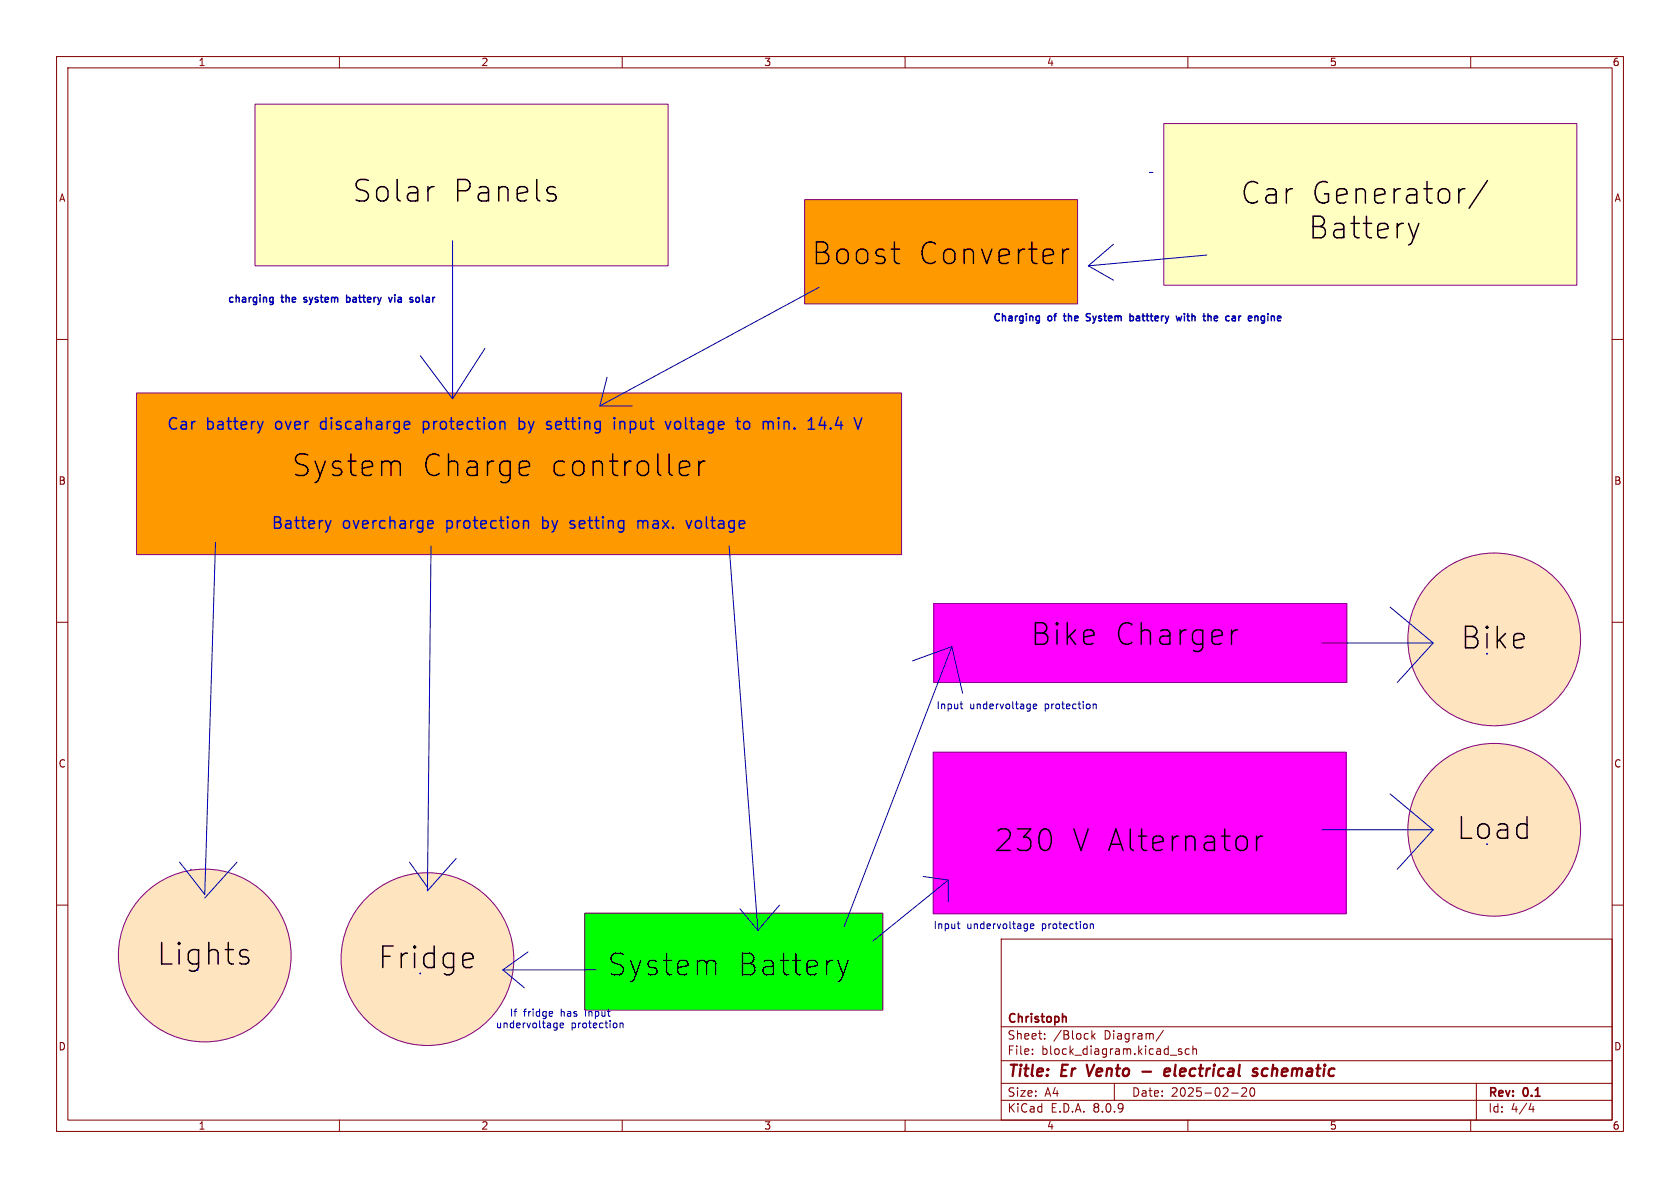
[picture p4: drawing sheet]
<svg xmlns="http://www.w3.org/2000/svg" width="297mm" height="210mm" viewBox="0 0 297 210" stroke-linecap="round" stroke-linejoin="round" font-family="sans-serif">
<g fill="none" stroke="#840000" stroke-width=".18">
<path d="M10 10h277v190h-277zM12 12h273v186h-273zM60 10v2M110 10v2M160 10v2M210 10v2M260 10v2M10 60h2M285 60h2M10 110h2M285 110h2M10 160h2"/>
<path d="M177 166h108v32h-108zM285 160h2M60 198v2M110 198v2M160 198v2M177 194.5h108M177 191.5h108M177 187.5h108M177 181.5h108M182.5 186.3v.1M182.5 185.5v.1M184.7 183.6v.1"/>
<path d="M184.7 182.8v.1M193 182.2v1.5M193.2 183.1l.4 .6M193.6 182.7l-.6 .6M197 191.5v3M205.7 182.1l-1.3 2M208.9 185.5l-.4-.1-.2 .2 .1 .2 .5 .2v.3h-.6M210 198v2M210.2 185.5l-.4-.1-.3 .3v.4l.2 .2h.5M210.9 185.5l.2-.1 .4 .1v.9M210.9 184.9v1.5M217.7 193.2h1.2"/>
<path d="M219.5 192.4l.6-.1 .2 .1 .1 .3-.9 1.1h.9M221.1 192.4l.2-.1a.81 .81 0 0 1 .6 .6 .81 .81 0 0 1-.3 .8l-.1 .1a.81 .81 0 0 1-.4-1.4zM260 198v2M261 191.5v6.5M270.7 195l-.4 1.1h.9M271 195.6v1"/>
</g>
<path d="M192.1 188.2l.4 2M202 189.4h1.5M205.9 189.5l.9-.1v-.4l-.2-.1-.6 .1-.2 .9 .3 .3 .5-.1M221.6 189.4l.5 .1 .2 .3-.1 .3-.6 .1M222.3 189a.5 .5 0 0 0-.8 .2M224.1 189a.66 .66 0 0 0-1 .3v.5l.1 .3 .2 .1 .6-.1" fill="none" stroke="#840000" stroke-width=".4"/>
<path d="M188.4 179.8l.1 .9" fill="none" stroke="#840000" stroke-width=".3"/>
<path d="M142.2 35.3h48.3v18.4h-48.3z" fill="#f90"/>
<path d="M103.4 161.4h52.7v17.2h-52.7z" fill="#0f0"/>
<g fill="#ffffc2">
<path d="M45.1 18.4h73v28.6h-73z"/>
<path d="M205.7 21.8h73.1v28.6h-73.1z"/>
</g>
<path d="M24.1 69.5h135.3v28.5h-135.3z" fill="#f90"/>
<g fill="#ffe5bf" stroke="#ffe5bf" stroke-width=".18">
<circle cx="264.2" cy="113" r="15.3"/>
<circle cx="75.6" cy="169.5" r="15.3"/>
<circle cx="36.2" cy="168.9" r="15.3"/>
</g>
<g fill="#f0f">
<path d="M165.1 106.7h73v14h-73z"/>
<path d="M165 133h73v28.5h-73z"/>
</g>
<circle cx="264.2" cy="146.7" r="15.3" fill="#ffe5bf" stroke="#ffe5bf" stroke-width=".18"/>
<g fill="none" stroke="#0000c2" stroke-width=".25">
<path d="M47.9 52.6h.4M48.3 52.6v1l-.3 .2M48.3 53.3l-.4 .1M61.3 53.3h.5M61.3 52.6h.5M61.3 52.1v1.3M68.7 52.6l.3 .8 .3-.8M74 52.6h-.3l-.2 .2 .1 .5 .1 .1 .3-.1M183.6 55.9h.2M183.8 55.9v1l-.2 .2M183.8 56.7h-.2M188 55.9h.5"/>
<path d="M192 56.7h.5M192.6 55.4h-.3l-.3 .3 .2 .3 .3 .1M199.8 55.9h.3l.3 .2-.1 .6h-.5M208.9 55.9l-.2 .8-.3-.6-.2 .6M209.4 55.4v.2M209.4 55.9v.8M214 55.9l.1 .8M214.8 55.9l-.1 .1v.5l.1 .2M215.3 56.2l-.6 .1M219 55.9v.8M219.2 55.9l-.2 .2M223 56.6l.2 .1h.3"/>
<path d="M223.5 55.9h-.3l-.2 .1M223.5 55.9v1l-.2 .2h-.3M91.8 73.8v2.1M91.8 75.8l.6 .1M92.4 74.5l-.6 .1M96.9 74.5l.5 .1M96.9 75.2l.5 .1M97.4 75.8l-.6 .1M108.6 73.8v.2M108.6 74.5v1.4M108.6 73.8l-.1 .1 .1 .1M108.6 73.8l.1 .1-.1 .1"/>
<path d="M109.6 74.5v1.4M109.7 74.6l-.1 .1M118.6 74.5l-.5 1.4M130.1 74.5h.8M130.7 75.9h.2M132.1 74.5a.55 .55 0 0 0-.6 .4v.6a.55 .55 0 0 0 .6 .4M136.4 74.5l.3 .3v1.1M145.3 73.7l-.5 1.5h1.3M112.8 92v1.4M113.4 92h-.3l-.3 .2M121.3 92l.5 1.4 .5-1.4"/>
</g>
<path d="M263 31.9l-3.3 4.9M123.6 81.5v2.5M124.6 81.5a.97 .97 0 0 0-1 .7M223.2 147.8l-.7 .2" fill="none" stroke="#000" stroke-width=".25"/>
<g fill="none" stroke="#0000c2" stroke-width=".18">
<path d="M203.2 30.5h.6M80 42.5v28M144.8 50.8l-38.8 21M192.4 47l4.4 2.5M196.8 43.2l-4.4 3.8M213.4 45.1l-21 1.9M74.3 62.9l5.7 7.6M85.7 61.6l-5.7 8.9M106 71.8h5.8M107.3 66.7l-1.3 5.1M38.1 95.9l-1.9 62.2-4.5-5.7M76.2 96.5l-.6 61 5-5.7"/>
<path d="M128.9 96.5l5.1 68M168.3 114.3l-19.1 49.5M168.3 114.3l-7 2.5M168.3 114.3l1.9 8.3M233.7 113.7h19.7M245.7 107.3l7.7 6.4M253.4 113.7l-6.4 7M169.7 124.5h.5M169.9 125.1l.3 .2M182.7 124.9l.6-.1-.1-.3h-.3l-.2 .1v.6h.5M193.3 124.5v.8M193.3 124.6l.1-.1h.3l.1 .8"/>
<path d="M33.7 153.7h.1M41.9 152.4l-5.7 6.4M72.4 152.4l3.2 4.4M163.2 154.9l4.4 .7M167.6 155.6v3.8M167.6 155.6l-13.3 10.8M233.7 146.7h19.7M245.7 140.3l7.7 6.4M253.4 146.7l-6.4 7M88.9 171.5l3.8 3.1M88.9 171.5h16.5M93.3 168.3l-4.4 3.2"/>
<path d="M97.3 178.8l.3 .1 .1 .2-.6 .1M97.6 179.6h-.3M130.8 160.7l3.2 3.8M137.8 160l-3.8 4.5M169.2 163.3h.5M169.4 164l.3 .2M182.2 163.7l.6-.1-.1-.2-.4-.1-.1 .2v.6h.5M192.7 163.4l.2-.1 .3 .1 .1 .8M192.7 163.3v.9M98.1 180.8l.4 .1M98.5 180.8v1.1l-.3 .2M98.5 181.6l-.4 .1"/>
<path d="M99 181.3l.6-.2v-.2l-.4-.1-.2 .2 .1 .6h.5M109.6 181l.2-.2 .3 .1 .1 .8M109.6 180.8v.9"/>
</g>
<g fill="none" stroke="#840084" stroke-width=".18">
<path d="M45.1 18.4h73v28.6h-73zM142.2 35.3h48.3v18.4h-48.3zM205.7 21.8h73.1v28.6h-73.1zM24.1 69.5h135.3v28.5h-135.3zM165.1 106.7h73v14h-73zM165 133h73v28.5h-73zM103.4 161.4h52.7v17.2h-52.7z"/>
<circle cx="264.2" cy="113" r="15.3"/>
<circle cx="264.2" cy="146.7" r="15.3"/>
<circle cx="36.2" cy="168.9" r="15.3"/>
<circle cx="75.6" cy="169.5" r="15.3"/>
</g>
<g font-size="5.3">
<text x="62.2" y="36.1">Solar</text>
<text x="80" y="36.1">Panels</text>
<text x="219.3" y="36.4">Car Generator/</text>
<text x="143.4" y="47.1">Boost</text>
<text x="162.3" y="47.1">Converter</text>
<text x="231.2" y="42.6">Battery</text>
<text x="51.5" y="84.6">System</text>
<text x="74.6" y="84.6">Charge</text>
<text x="97.2" y="84.6">controller</text>
<text x="182.2" y="114.4">Bike Charger</text>
<text x="175.7" y="150.9">230</text>
<text x="189.5" y="150.9">V Alternator</text>
<text x="107.3" y="172.9">System</text>
<text x="130.4" y="172.9">Battery</text>
</g>
<g font-size="5.3" fill="#0000c2">
<text x="258.2" y="115.1">Bike</text>
<text x="257.4" y="148.7">Load</text>
<text x="27.7" y="170.9">Lights</text>
<text x="66.8" y="171.6">Fridge</text>
</g>
<g font-size="2.8" fill="#0000c2">
<text x="29.4" y="76.3">Car</text>
<text x="36.4" y="76.3">battery</text>
<text x="48.9" y="76.3">over</text>
<text x="57.2" y="76.3">discaharge</text>
<text x="75.6" y="76.3">protection</text>
<text x="92.9" y="76.3">by</text>
<text x="98.2" y="76.3">setting</text>
<text x="110.4" y="76.3">input</text>
<text x="120" y="76.3">voltage</text>
<text x="132.9" y="76.3">to</text>
<text x="137.8" y="76.3">min.</text>
<text x="146.2" y="76.3">14.4</text>
<text x="47.9" y="93.9">Battery</text>
<text x="60.5" y="93.9">overcharge</text>
<text x="79.1" y="93.9">protection</text>
<text x="96.4" y="93.9">by</text>
<text x="101.6" y="93.9">setting</text>
<text x="113.9" y="93.9">max.</text>
<text x="123" y="93.9">voltage</text>
</g>
<g font-size="2.8" fill="#840000">
<text x="178" y="190.9">Title:</text>
<text x="187.7" y="190.9">Er</text>
<text x="193" y="190.9">Vento</text>
<text x="208.3" y="190.9">electrical</text>
<text x="224.8" y="190.9">schematic</text>
</g>
<g font-size="2.1" fill="#840000">
<text x="178" y="184">Sheet:</text>
<text x="178" y="181.2">Christoph</text>
<text x="186.2" y="184">/Block</text>
<text x="195.2" y="184">Diagram/</text>
<text x="178" y="186.7">File:</text>
<text x="184.1" y="186.7">block_diagram.kicad_sch</text>
<text x="178" y="196.9">KiCad</text>
<text x="178" y="194.1">Size:</text>
<text x="184.7" y="194.1">A4</text>
<text x="185.7" y="196.9">E.D.A.</text>
<text x="193.3" y="196.9">8.0.9</text>
<text x="200" y="194.1">Date:</text>
<text x="207" y="194.1">2025-02-20</text>
<text x="263" y="194.3">Rev:</text>
<text x="263" y="196.9">Id:</text>
<text x="267.1" y="196.9">4/4</text>
<text x="269.4" y="194.3">0.1</text>
</g>
<g font-size="1.8" fill="#840000">
<text x="35" y="11.9">1</text>
<text x="85" y="11.9">2</text>
<text x="135" y="11.9">3</text>
<text x="185" y="11.9">4</text>
<text x="235" y="11.9">5</text>
<text x="285" y="11.9">6</text>
<text x="10.3" y="35.9">A</text>
<text x="285.3" y="35.9">A</text>
<text x="10.3" y="85.9">B</text>
<text x="285.3" y="85.9">B</text>
<text x="10.3" y="135.9">C</text>
<text x="285.3" y="135.9">C</text>
<text x="10.3" y="185.9">D</text>
<text x="285.3" y="185.9">D</text>
<text x="35" y="199.9">1</text>
<text x="85" y="199.9">2</text>
<text x="135" y="199.9">3</text>
<text x="185" y="199.9">4</text>
<text x="235" y="199.9">5</text>
<text x="285" y="199.9">6</text>
</g>
<g font-size="1.8" fill="#0000c2">
<text x="40.1" y="53.9">charging</text>
<text x="49.8" y="53.9">the</text>
<text x="54.2" y="53.9">system</text>
<text x="62.2" y="53.9">battery</text>
<text x="70.3" y="53.9">via</text>
<text x="74.5" y="53.9">solar</text>
<text x="175.4" y="57.2">Charging</text>
<text x="185.3" y="57.2">of</text>
<text x="188.6" y="57.2">the</text>
<text x="193.1" y="57.2">System</text>
<text x="201.3" y="57.2">batttery</text>
<text x="210" y="57.2">with</text>
<text x="215.3" y="57.2">the</text>
<text x="219.8" y="57.2">car</text>
<text x="224.3" y="57.2">engine</text>
<text x="165.5" y="125.6">Input</text>
<text x="171.4" y="125.6">undervoltage</text>
<text x="184.8" y="125.6">protection</text>
<text x="165" y="164.4">Input</text>
<text x="170.9" y="164.4">undervoltage</text>
<text x="184.3" y="164.4">protection</text>
<text x="90" y="179.9">If</text>
<text x="92.5" y="179.9">fridge</text>
<text x="99.2" y="179.9">has</text>
<text x="103.7" y="179.9">Input</text>
<text x="87.6" y="182">undervoltage</text>
<text x="100.9" y="182">protection</text>
</g>
</svg>
